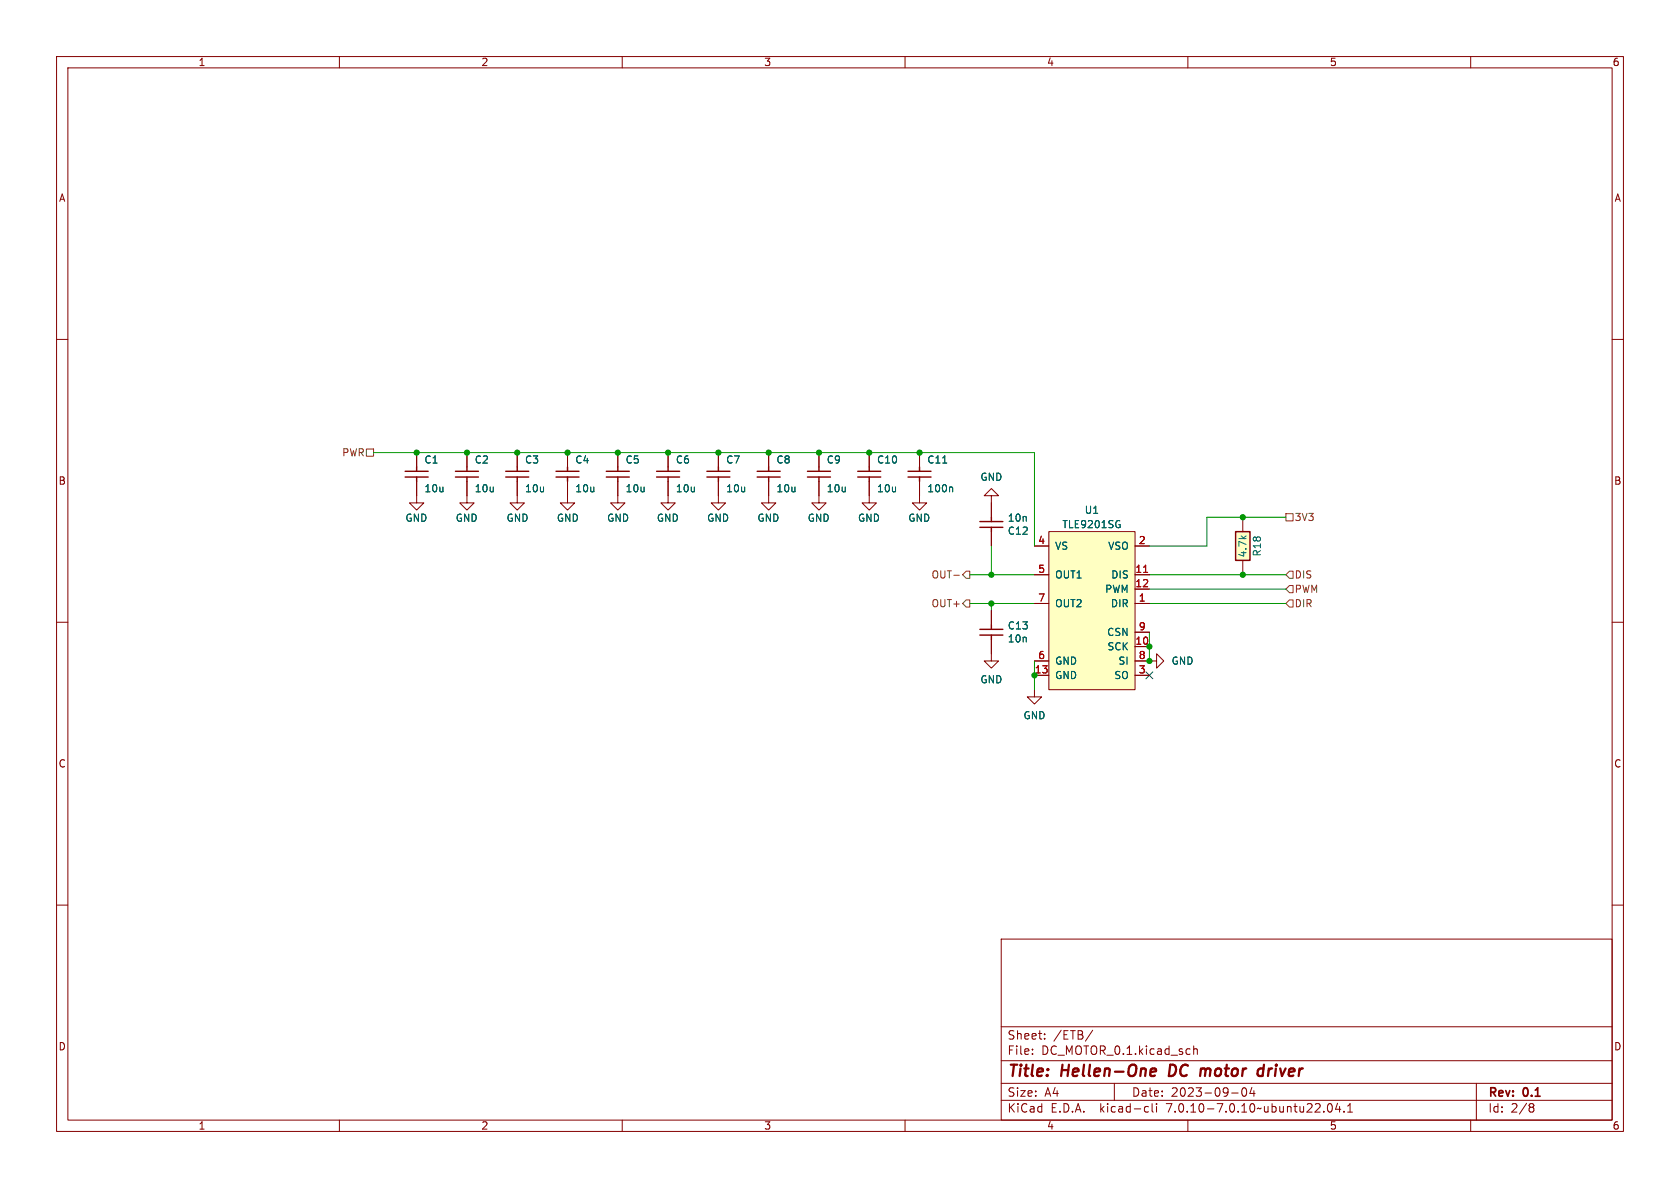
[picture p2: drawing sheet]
<svg xmlns="http://www.w3.org/2000/svg" width="297mm" height="210mm" viewBox="0 0 297 210" stroke-linecap="round" stroke-linejoin="round" font-family="sans-serif">
<g fill="none" stroke="#840000" stroke-width=".18">
<path d="M10 10h277v190h-277zM12 12h273v186h-273zM60 10v2M110 10v2M160 10v2M210 10v2M260 10v2M10 60h2M285 60h2M73.7 85.1v3.8h-1.3l1.3 1.3 1.2-1.3h-1.2M73.7 80v2.6M82.5 85.1v3.8h-1.2l1.2 1.3 1.3-1.3h-1.3"/>
<path d="M82.5 80v2.6M91.4 85.1v3.8h1.3l-1.3 1.3-1.2-1.3h1.2M91.4 80v2.6M100.3 85.1v3.8h1.3l-1.3 1.3-1.2-1.3h1.2M100.3 80v2.6M109.2 85.1v3.8h1.3l-1.3 1.3-1.3-1.3h1.3M109.2 80v2.6M118.1 85.1v3.8h-1.3l1.3 1.3 1.3-1.3h-1.3M118.1 80v2.6M127 85.1v3.8h-1.3l1.3 1.3 1.3-1.3h-1.3M127 80v2.6M135.9 85.1v3.8h-1.3l1.3 1.3 1.3-1.3h-1.3"/>
<path d="M135.9 80v2.6M144.8 85.1v3.8h-1.3l1.3 1.3 1.2-1.3h-1.2M144.8 80v2.6M153.7 85.1v3.8h-1.3l1.3 1.3 1.2-1.3h-1.2M153.7 80v2.6M162.6 85.1v3.8h-1.3l1.3 1.3 1.2-1.3h-1.2M162.6 80v2.6M175.3 87.6h1.2l-1.2-1.2-1.3 1.2h1.3v3.8M175.3 94v2.5M182.9 96.5h2.5M185.4 94h15.3v27.9h-15.3zM200.7 96.5h2.5"/>
<path d="M219.7 91.4v2.6M219.7 99.1v2.5M10 110h2M175.3 113v3.8h-1.3l1.3 1.3 1.2-1.3h-1.2M175.3 108v2.5M182.9 106.7h2.5M182.9 101.6h2.5M182.9 119.4h2.5M182.9 116.8h2.5M200.7 116.8h3.8v1.3l1.2-1.3-1.2-1.2v1.2M200.7 106.7h2.5M200.7 114.3h2.5"/>
<path d="M200.7 101.6h2.5M200.7 104.1h2.5M200.7 119.4h2.5M200.7 111.8h2.5M285 110h2M182.9 121.9v1.3h-1.3l1.3 1.3 1.2-1.3h-1.2M10 160h2M285 160h2M177 166h108v32h-108zM60 198v2M110 198v2M160 198v2"/>
<path d="M177 194.5h108M177 191.5h108M177 187.5h108M177 181.5h108M182.5 186.3v.1M182.5 185.5v.1M184.7 183.6v.1M184.7 182.8v.1M193.2 182.1l-1.3 2M197 191.5v3M202.6 195.6l.4 .1M203 196.5l-.4 .1"/>
<path d="M203.7 195.1v1.3l.2 .2M204.5 195.1v.1M204.5 195.6v1M210 198v2M211 184.9v1.5M211 185.5l.2-.1 .4 .1 .1 .9M217.7 193.2h1.2M219.7 192.4l.2-.1a.81 .81 0 0 1 .6 .6 .81 .81 0 0 1-.3 .8l-.2 .1a.81 .81 0 0 1-.3-1.4zM221.3 192.2l-.3 1.1h.9M221.7 192.8v1M234 196.5v.1M234.9 195.2l.1-.1a.81 .81 0 0 1 .6 .6 .81 .81 0 0 1-.3 .8l-.1 .1a.81 .81 0 0 1-.6-.6 .81 .81 0 0 1 .3-.8z"/>
<path d="M236.5 195l-.4 1.1h.9M236.8 195.6v1M237.6 196.5v.1M238.2 196.6h.9M238.2 195.5l.5-.4v1.5M260 198v2M261 191.5v6.5M270.6 195.1h.3l.3 .3-.3 .3M270.6 195.7h.3M270.9 195.7l.2 .2 .1 .4-.3 .3h-.3"/>
</g>
<path d="M203.4 190.1l.2 .1 .6-.1M203.4 189.2l.4-.3h.3l.3 .3v.2l-1 .1M206.9 188.2l-.3 2h.5M212.6 188.9l.5 .1M213.1 189.2l-.1 1M222.8 188.9l.6 .1M223.2 190.1l-.6 .1M223.5 188.2l-.3 2" fill="none" stroke="#840000" stroke-width=".4"/>
<g fill="none" stroke="#840000" stroke-width=".25">
<path d="M71.6 84.3h4.1M71.6 83.3h4.1M73.7 82.6v.7M73.7 84.3v.8M80.5 84.3h4.1M80.5 83.3h4.1M82.5 82.6v.7M82.5 84.3v.8M89.4 84.3h4.1M89.4 83.3h4.1M91.4 82.6v.7M91.4 84.3v.8"/>
<path d="M98.3 84.3h4.1M98.3 83.3h4.1M100.3 82.6v.7M100.3 84.3v.8M107.2 84.3h4.1M107.2 83.3h4.1M109.2 82.6v.7M109.2 84.3v.8M116.1 84.3h4M116.1 83.3h4M118.1 82.6v.7M118.1 84.3v.8"/>
<path d="M125 84.3h4M125 83.3h4M127 82.6v.7M127 84.3v.8M133.9 84.3h4M133.9 83.3h4M135.9 82.6v.7M135.9 84.3v.8M142.7 84.3h4.1M142.7 83.3h4.1M144.8 82.6v.7M144.8 84.3v.8"/>
<path d="M151.6 84.3h4.1M151.6 83.3h4.1M153.7 82.6v.7M153.7 84.3v.8M160.5 84.3h4.1M160.5 83.3h4.1M162.6 82.6v.7M162.6 84.3v.8M173.2 92.2h4.1M173.2 93.2h4.1M175.3 91.4v.8M175.3 93.2v.8"/>
<path d="M218.4 94h2.6v5.1h-2.6zM173.2 112.3h4.1M173.2 111.3h4.1M175.3 110.5v.8M175.3 112.3v.7"/>
</g>
<g fill="#ffffc2" stroke="#ffffc2" stroke-width=".18">
<path d="M218.4 94h2.6v5.1h-2.6z"/>
<path d="M185.4 94h15.3v27.9h-15.3z"/>
</g>
<path d="M166.7 81.9h.7M168.2 86.1l.2 .2v.6M197.8 92.7h.2v.5l-.2 .1M197.8 92l.2 .1" fill="none" stroke="#006464" stroke-width=".18"/>
<path d="M202.2 101.2h.7" fill="none" stroke="#a90000" stroke-width=".18"/>
<path d="M64.8 79.4h1.2v1.2h-1.2zM227.3 90.8h1.3v1.3h-1.3zM168.6 101.7h1M170.8 106h.6v1.3h-.6l-.6-.6zM170.8 101h.6v1.2h-.6l-.6-.6zM227.3 106.7l.7-.7h.6v1.3h-.6zM228 103.5h.6v1.3h-.6l-.7-.7zM228 101h.6v1.2h-.6l-.7-.6z" fill="none" stroke="#725600" stroke-width=".18"/>
<path d="M66 80h116.9v16.5M175.3 96.5v5.1M227.3 91.4h-13.9v5.1h-10.2M171.4 101.6h11.5M171.4 106.7h11.5M175.3 106.7v1.3M182.9 116.8v5.1M203.2 101.6h24.1M203.2 106.7h24.1M203.2 104.1h24.1M203.2 111.8v5" fill="none" stroke="#009600" stroke-width=".18"/>
<path d="M202.6 118.8l1.2 1.2M203.8 118.8l-1.2 1.2" fill="none" stroke="#000084" stroke-width=".18"/>
<g fill="#009600" stroke="#009600" stroke-width=".18">
<circle cx="219.7" cy="101.6" r=".46"/>
<circle cx="203.2" cy="116.8" r=".46"/>
<circle cx="203.2" cy="114.3" r=".46"/>
<circle cx="182.9" cy="119.4" r=".46"/>
<circle cx="219.7" cy="91.4" r=".46"/>
<circle cx="175.3" cy="101.6" r=".46"/>
<circle cx="175.3" cy="106.7" r=".46"/>
<circle cx="144.8" cy="80" r=".46"/>
<circle cx="135.9" cy="80" r=".46"/>
<circle cx="91.4" cy="80" r=".46"/>
<circle cx="82.5" cy="80" r=".46"/>
<circle cx="162.6" cy="80" r=".46"/>
<circle cx="153.7" cy="80" r=".46"/>
<circle cx="127" cy="80" r=".46"/>
<circle cx="118.1" cy="80" r=".46"/>
<circle cx="73.7" cy="80" r=".46"/>
<circle cx="109.2" cy="80" r=".46"/>
<circle cx="100.3" cy="80" r=".46"/>
</g>
<g font-size="2.8" fill="#840000">
<text x="178" y="190.9">Title:</text>
<text x="187.7" y="190.9">Hellen-One</text>
<text x="207.5" y="190.9">DC</text>
<text x="213.8" y="190.9">motor</text>
<text x="224.8" y="190.9">driver</text>
</g>
<g font-size="2.1" fill="#840000">
<text x="178" y="184">Sheet:</text>
<text x="186.2" y="184">/ETB/</text>
<text x="178" y="186.7">File:</text>
<text x="184.1" y="186.7">DC_MOTOR_0.1.kicad_sch</text>
<text x="178" y="196.9">KiCad</text>
<text x="178" y="194.1">Size:</text>
<text x="184.7" y="194.1">A4</text>
<text x="185.7" y="196.9">E.D.A.</text>
<text x="194.6" y="196.9">kicad-cli</text>
<text x="200" y="194.1">Date:</text>
<text x="206.5" y="196.9">7.0.10-7.0.10~ubuntu22.04.1</text>
<text x="207" y="194.1">2023-09-04</text>
<text x="263" y="194.3">Rev:</text>
<text x="263" y="196.9">Id:</text>
<text x="267.1" y="196.9">2/8</text>
<text x="269.4" y="194.3">0.1</text>
</g>
<g font-size="1.8" fill="#840000">
<text x="35" y="11.9">1</text>
<text x="85" y="11.9">2</text>
<text x="135" y="11.9">3</text>
<text x="185" y="11.9">4</text>
<text x="235" y="11.9">5</text>
<text x="285" y="11.9">6</text>
<text x="10.3" y="35.9">A</text>
<text x="285.3" y="35.9">A</text>
<text x="10.3" y="85.9">B</text>
<text x="285.3" y="85.9">B</text>
<text x="10.3" y="135.9">C</text>
<text x="285.3" y="135.9">C</text>
<text x="10.3" y="185.9">D</text>
<text x="285.3" y="185.9">D</text>
<text x="35" y="199.9">1</text>
<text x="85" y="199.9">2</text>
<text x="135" y="199.9">3</text>
<text x="185" y="199.9">4</text>
<text x="235" y="199.9">5</text>
<text x="285" y="199.9">6</text>
</g>
<g font-size="1.8" fill="#725600">
<text x="60.4" y="80.9">PWR</text>
<text x="228.8" y="92.3">3V3</text>
<text x="164.6" y="107.5">OUT+</text>
<text x="164.6" y="102.5">OUT-</text>
<text x="228.8" y="107.5">DIR</text>
<text x="228.8" y="105">PWM</text>
<text x="228.8" y="102.5">DIS</text>
</g>
<g font-size="1.8" fill="#006464">
<text x="74.9" y="82.1">C1</text>
<text x="83.8" y="82.1">C2</text>
<text x="92.7" y="82.1">C3</text>
<text x="101.6" y="82.1">C4</text>
<text x="110.5" y="82.1">C5</text>
<text x="119.4" y="82.1">C6</text>
<text x="128.3" y="82.1">C7</text>
<text x="137.2" y="82.1">C8</text>
<text x="146.1" y="82.1">C9</text>
<text x="154.9" y="82.1">C10</text>
<text x="163.8" y="82.1">C11</text>
<text x="74.9" y="87.2">10u</text>
<text x="83.8" y="87.2">10u</text>
<text x="92.7" y="87.2">10u</text>
<text x="101.6" y="87.2">10u</text>
<text x="110.5" y="87.2">10u</text>
<text x="119.4" y="87.2">10u</text>
<text x="128.3" y="87.2">10u</text>
<text x="137.2" y="87.2">10u</text>
<text x="146.1" y="87.2">10u</text>
<text x="154.9" y="87.2">10u</text>
<text x="163.8" y="87.2">100n</text>
<text x="173.2" y="85.2">GND</text>
<text x="71.6" y="92.4">GND</text>
<text x="80.5" y="92.4">GND</text>
<text x="89.5" y="92.4">GND</text>
<text x="98.3" y="92.4">GND</text>
<text x="107.2" y="92.4">GND</text>
<text x="116" y="92.4">GND</text>
<text x="124.9" y="92.4">GND</text>
<text x="133.8" y="92.4">GND</text>
<text x="142.7" y="92.4">GND</text>
<text x="151.6" y="92.4">GND</text>
<text x="160.5" y="92.4">GND</text>
<text x="178.1" y="94.7">C12</text>
<text x="178.1" y="92.4">10n</text>
<text x="187.7" y="93.6">TLE9201SG</text>
<text x="191.7" y="91">U1</text>
<text x="186.4" y="97.4">VS</text>
<text x="195.8" y="97.4">VSO</text>
<text x="220.6" y="98.6" transform="rotate(-90 220.6 98.6)">4.7k</text>
<text x="223.1" y="98.5" transform="rotate(-90 223.1 98.5)">R18</text>
<text x="186.4" y="102.5">OUT1</text>
<text x="186.4" y="107.5">OUT2</text>
<text x="195.3" y="105">PWM</text>
<text x="196.3" y="107.5">DIR</text>
<text x="196.4" y="102.5">DIS</text>
<text x="178.1" y="111.5">C13</text>
<text x="178.1" y="113.8">10n</text>
<text x="195.6" y="112.6">CSN</text>
<text x="186.4" y="117.7">GND</text>
<text x="195.7" y="115.2">SCK</text>
<text x="197.6" y="117.7">SI</text>
<text x="207" y="117.7">GND</text>
<text x="173.2" y="121">GND</text>
<text x="186.4" y="120.2">GND</text>
<text x="196.9" y="120.2">SO</text>
<text x="180.8" y="127.3">GND</text>
</g>
<g font-size="1.8" fill="#a90000">
<text x="183.4" y="96.3">4</text>
<text x="183.4" y="101.3">5</text>
<text x="200.6" y="101.3">11</text>
<text x="201.2" y="96.3">2</text>
<text x="183.4" y="106.4">7</text>
<text x="200.6" y="103.9">12</text>
<text x="201.2" y="106.4">1</text>
<text x="201.2" y="111.5">9</text>
<text x="182.8" y="119.1">13</text>
<text x="183.4" y="116.6">6</text>
<text x="200.6" y="114">10</text>
<text x="201.2" y="119.1">3</text>
<text x="201.2" y="116.6">8</text>
</g>
</svg>
